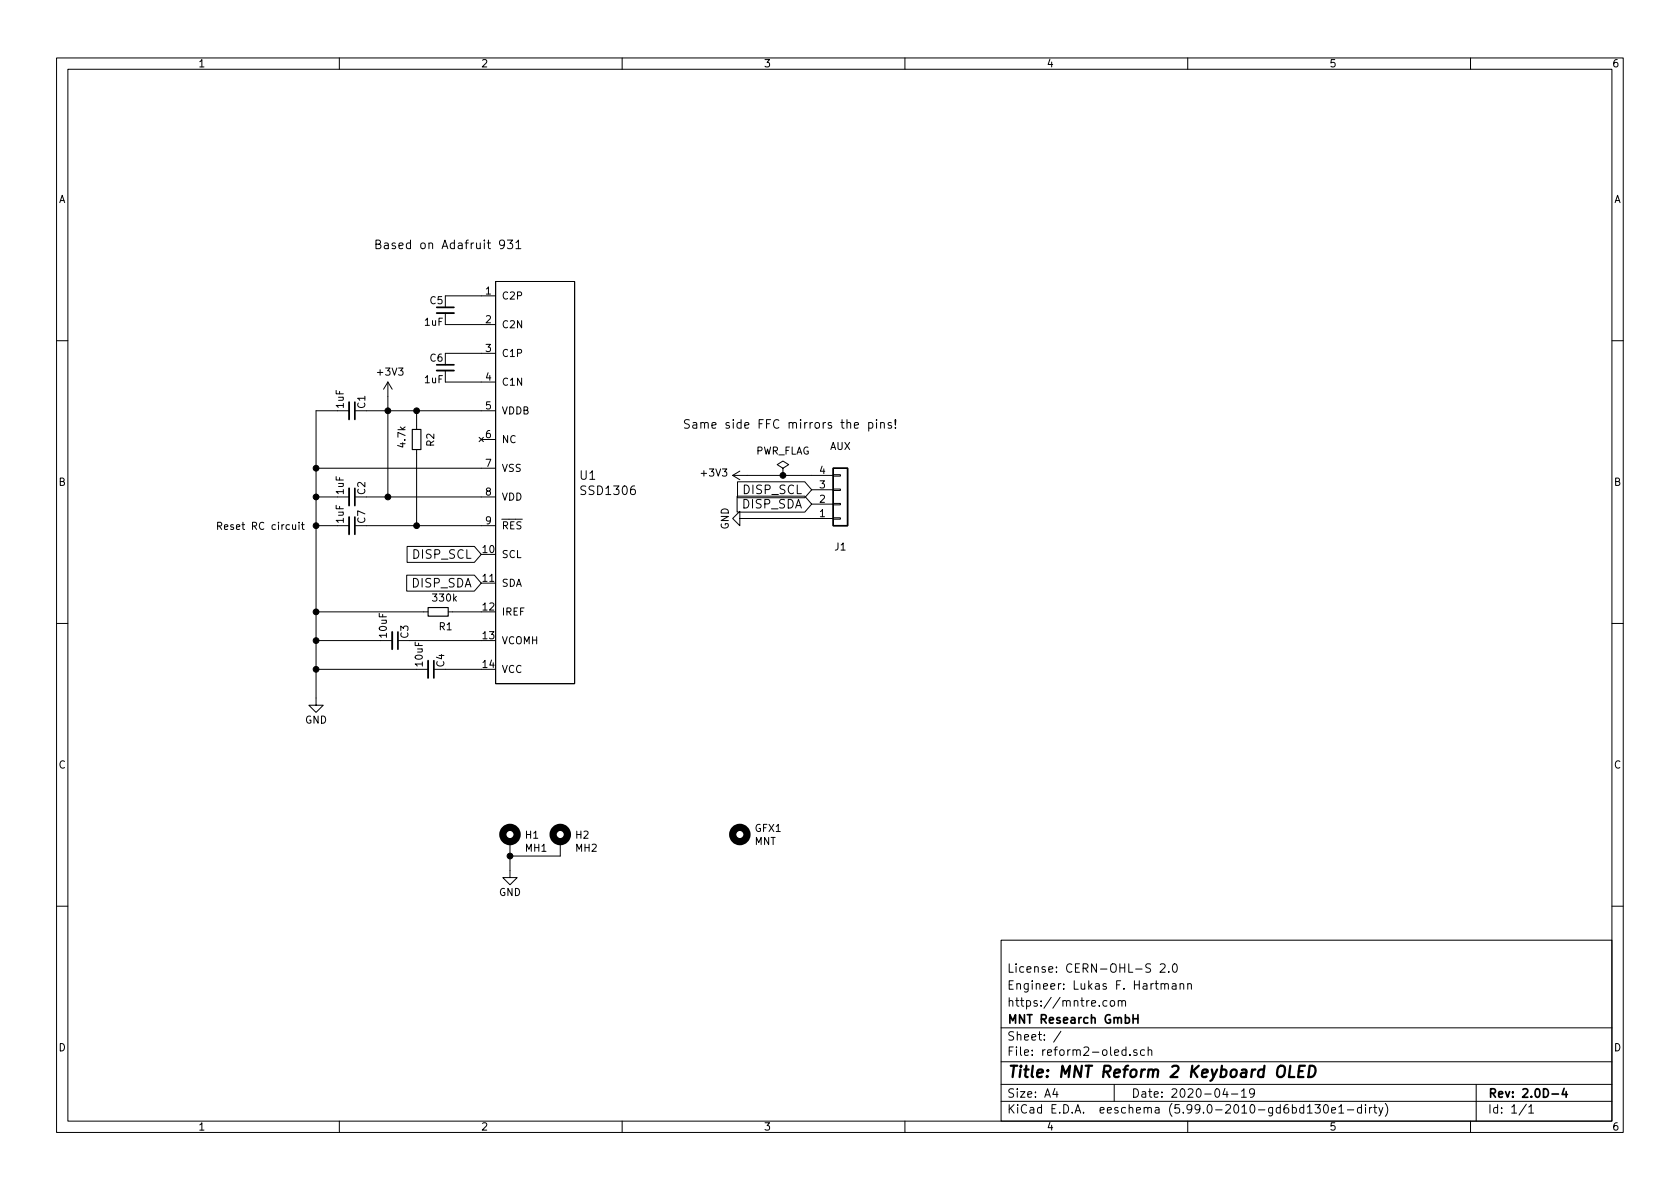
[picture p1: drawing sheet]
<svg xmlns="http://www.w3.org/2000/svg" width="297mm" height="210mm" viewBox="0 0 297 210" stroke-linecap="round" stroke-linejoin="round" font-family="sans-serif">
<g fill="none" stroke="#000" stroke-width=".18">
<path d="M10 10.2h277v190.1h-277zM12 12.2h273v186.1h-273zM60 10.2v2M110 10.2v2M160 10.2v2M210 10.2v2M260 10.2v2M78.7 55.4v2h8.9M78.7 52.3h8.9M87.6 49.8h14v71.1h-14zM89.2 43.1l-.3 .3-.4-.1-.2-.2 .2-.6h.4l.2 .1a1.01 1.01 0 0 1-.3 1.4h-.3M89.7 42.5h.9l-.5 .5 .5 .2v.6l-.2 .2h-.5l-.2-.2"/>
<path d="M91.2 42.9l.5-.4v1.5M91.2 44h.9M10 60.2h2M61.7 72.6h-5.8v52.1h1.2l-1.2 1.3-1.3-1.3h1.3M64.8 72.6h22.8M68.6 67.6l-.8 1.2M68.6 67.6v20.3M68.6 67.6l.7 1.2M73.7 72.6v3.3M73.7 79.5v13.5M78.7 65.5v2.1h8.9M78.7 62.5h8.9"/>
<path d="M84.7 77.3l.8 .8M85.1 77.7h2.5M85.5 77.3l-.8 .8M151.1 75.2l.7-.1-.1-.3-.4-.1-.2 .2v.8h.6M153.6 74.8l.4-.1 .3 .3v.4l-.1 .3h-.6M153.6 74.7v1.5M155 74.2v.1M155 74.7v1M155.7 74.9l.2-.2 .4 .1 .1 .9M155.7 74.7v1M157.6 74.8l-.4-.1-.2 .2 .1 .2 .5 .2v.4h-.6M158.3 75.6v.1"/>
<path d="M158.3 74.2v.9M285 60.2h2M51.7 92.8l.1 .8h.3l.2-.1M52.3 92.8v.8M52.9 92.4v.1M52.9 92.8v.8M53.3 92.8h.5M53.5 92.4v1l.3 .2M55.9 82.8h31.7M55.9 87.9h5.8M55.9 93h5.8M64.8 87.9h22.8"/>
<path d="M64.8 93h22.8M72 96.6h11.9l1.2 1.4-1.2 1.4h-11.9zM129.5 84.1h17.8M129.5 84.1l1.3 .7M130.3 87.7h12l1.2 1.4-1.2 1.5h-12zM130.4 85.2h11.9l1.2 1.4-1.2 1.4h-11.9zM130.8 91.7v-1.3l-1.3 1.3 1.3 1.3v-1.3h16.5M130.8 83.3l-1.3 .8M138.4 82.8l1-.6-1-.7-1 .7 1 .6v1.3M138.4 84.1h.1M143.5 89.1h3.8M143.5 86.6h3.8"/>
<path d="M147.3 83.9h1.3v.3h-1.3zM147.3 86.5h1.3v.2h-1.3zM147.3 89h1.3v.3h-1.3zM147.3 91.6h1.3v.2h-1.3zM10 110.2h2M55.9 108.2h19.8M55.9 113.3h13.4M55.9 118.4h19.8M71.9 101.7h12l1.2 1.4-1.2 1.4h-12zM72.4 113.3h12.7M78.7 118.4h6.4M79.2 108.2h5.9"/>
<path d="M85.1 103.1h2.5M285 110.2h2M90.2 148.8v6.4h1.2l-1.2 1.3-1.3-1.3h1.3M99.1 148.8v2.6h-8.9M10 160.2h2M177 166.3h108v32h-108zM195.7 177l-.4-.1-.3 .3v.4l.1 .3h.6M196.4 177l.4-.1 .3 .3v.4l-.3 .3h-.4l-.1-.3v-.4zM197.7 177.1l.2-.2 .4 .1 .1 .9M197.7 176.9v1M198.4 177.1l.2-.2 .3 .1 .1 .9M205.1 170.6l.6-.2 .2 .2 .1 .3-.9 1h.9"/>
<path d="M205.3 174.1l.2-.2 .4 .1v.9M205.9 174.1l.2-.2 .4 .1 .1 .9M206.6 171.8v.1M207.3 174h.6v.9M207.4 170.6l.2-.2a.81 .81 0 0 1 .6 .7 .81 .81 0 0 1-.3 .8h-.1a.81 .81 0 0 1-.4-1.3zM207.9 174.3l-.5 .1a.29 .29 0 0 0-.2 .2 .29 .29 0 0 0 .2 .3h.5M208.6 174.1l.3-.2 .3 .1 .1 .9M208.6 173.9v1M210 174.1l.2-.2 .4 .1v.9M210 173.9v1M285 160.2h2M60 198.3v2"/>
<path d="M110 198.3v2M160 198.3v2M177 194.8h108M177 191.8h108M177 187.8h108M177 181.8h108M186.5 192.5l-.4 1h1M186.9 193v1M187.6 182.4l-1.3 1.9M197 191.8v3M199.1 185.7l-.5-.1-.2 .3v.4l.1 .3h.6M199.1 185.1v1.5"/>
<path d="M199.8 186.5v.1M201 185.7l-.4-.1-.2 .2 .1 .3 .5 .1v.4h-.6M202.4 185.7l-.5-.1-.3 .3v.4l.2 .3h.6M203 185.8l.2-.2 .4 .1v.9M203 185.1v1.5M210 198.3v2M216.6 192.5l-.4 1h.9M216.9 193v1M217.7 193.5h1.2M219.5 193l.4-.5v1.5M219.5 194h.9M221.8 193.2l-.3 .3h-.3l-.3-.3 .2-.6 .4-.1 .2 .2a.99 .99 0 0 1-.3 1.3h-.3"/>
<path d="M231.1 196.8h.9M232.5 195.3h.9l-.5 .6 .5 .1v.7l-.3 .1h-.4l-.2-.1M234.2 195.4l.2-.1a.81 .81 0 0 1 .5 .7 .81 .81 0 0 1-.3 .8h-.1a.81 .81 0 0 1-.6-.6 .81 .81 0 0 1 .3-.8zM235.4 196.3l.7-.1v-.3l-.5-.1-.2 .2 .1 .8h.6M236.7 195.8l.4-.5v1.5M236.7 196.8h.9M238.2 196.3h1.2M240.7 195.9l-.4-.1-.3 .3v.4l.1 .3h.6M240.7 195.3v1.5M241.4 195.3v.2M241.4 195.8v1M242.1 195.8v1"/>
<path d="M242.6 195.8l-.3 .1-.2 .2M242.9 195.8h.5M243.1 195.3v1.3l.3 .2M243.8 195.8l.3 1M244.5 195.8l-.5 1.4-.2 .1M244.9 195.1a1.72 1.72 0 0 1 0 2.3M260 198.3v2M261 191.8v6.5M269.9 195.3l-1.3 1.9M270.3 195.8l.4-.5v1.5M270.3 196.8h.9"/>
</g>
<g fill="none" stroke="#000" stroke-width=".3">
<path d="M77.2 54.4h3.1M62.7 71.1v3.1M77.2 64.5h3.1M62.7 86.4v3M62.7 91.4v3.1M70.4 111.8v3M76.7 116.8v3.1M200.3 179.4v1.5M201.2 179.4v1.5M200.3 180.1h.9M274.4 193.5h1.2M276.6 192.5l-.4 1h.9"/>
<path d="M276.9 193v1"/>
</g>
<path d="M228.1 188.5l-.2 2h.9M229.6 189.4h.7M230.7 188.5h-.9l-.3 2h1M231.6 188.5h.4a1.08 1.08 0 0 1 .6 1 1.08 1.08 0 0 1-.8 1h-.5z" fill="none" stroke="#000" stroke-width=".4"/>
<g fill="none" stroke="#000" stroke-width="1.3">
<circle cx="90.2" cy="147.6" r="1.27"/>
<circle cx="99.1" cy="147.6" r="1.27"/>
<circle cx="130.8" cy="147.6" r="1.27"/>
</g>
<path d="M147.3 82.8h2.6v10.2h-2.6z" fill="none" stroke="#000" stroke-width=".25"/>
<path d="M72.9 75.9h1.5v3.6h-1.5zM75.7 107.4h3.5v1.6h-3.5z" fill="none" stroke="#000" stroke-width=".2"/>
<path d="M77.2 55.4h3.1M61.7 71.1v3.1M77.2 65.5h3.1M61.7 86.4v3M61.7 91.4v3.1M69.3 111.8v3M75.7 116.8v3.1" fill="none" stroke="#000" stroke-width=".33"/>
<g fill="#000" stroke="#000" stroke-width=".18">
<circle cx="68.6" cy="72.6" r=".51"/>
<circle cx="73.7" cy="72.6" r=".51"/>
<circle cx="55.9" cy="82.8" r=".51"/>
<circle cx="55.9" cy="93" r=".51"/>
<circle cx="55.9" cy="87.9" r=".51"/>
<circle cx="68.6" cy="87.9" r=".51"/>
<circle cx="73.7" cy="93" r=".51"/>
<circle cx="138.4" cy="84.1" r=".51"/>
<circle cx="55.9" cy="118.4" r=".51"/>
<circle cx="55.9" cy="113.3" r=".51"/>
<circle cx="55.9" cy="108.2" r=".51"/>
<circle cx="90.2" cy="151.4" r=".51"/>
</g>
<text font-size="2.8" x="178" y="190.6">Title: MNT Reform 2 Keyboard OLED</text>
<g font-size="2.1">
<text x="66" y="44.1">Based on Adafruit 931</text>
<text x="120.6" y="75.8">Same side FFC mirrors the pins!</text>
<text x="102.6" y="84.8">U1</text>
<text x="103" y="87.5">SSD1306</text>
<text x="131.3" y="89.9">DISP_SDA</text>
<text x="131.5" y="87.4">DISP_SCL</text>
<text x="73.1" y="98.8">DISP_SCL</text>
<text x="72.9" y="103.9">DISP_SDA</text>
<text x="178" y="172">License: CERN-OHL-S 2.0</text>
<text x="178" y="178">https://mntre.com</text>
<text x="178" y="175">Engineer: Lukas F. Hartmann</text>
<text x="178" y="184">Sheet: /</text>
<text x="178" y="181">MNT Research GmbH</text>
<text x="178" y="186.7">File: reform2-oled.sch</text>
<text x="178" y="196.9">KiCad E.D.A. eeschema (5.99.0-2010-gd6bd130e1-dirty)</text>
<text x="178" y="194.1">Size: A4</text>
<text x="200" y="194.1">Date: 2020-04-19</text>
<text x="263" y="194.1">Rev: 2.0D-4</text>
<text x="263" y="196.9">Id: 1/1</text>
</g>
<g font-size="1.8">
<text x="35" y="11.9">1</text>
<text x="85" y="11.9">2</text>
<text x="135" y="11.9">3</text>
<text x="185" y="11.9">4</text>
<text x="235" y="11.9">5</text>
<text x="285" y="11.9">6</text>
<text x="10.3" y="35.9">A</text>
<text x="285.3" y="35.9">A</text>
<text x="76" y="53.8">C5</text>
<text x="85.9" y="52.1">1</text>
<text x="88.6" y="53">C2P</text>
<text x="75.1" y="57.6">1uF</text>
<text x="85.9" y="57.1">2</text>
<text x="88.6" y="58">C2N</text>
<text x="76" y="63.9">C6</text>
<text x="85.9" y="62.2">3</text>
<text x="88.6" y="63.1">C1P</text>
<text x="66.9" y="66.4">+3V3</text>
<text x="75.1" y="67.8">1uF</text>
<text x="85.9" y="67.3">4</text>
<text x="88.6" y="68.2">C1N</text>
<text x="60.8" y="72.2" transform="rotate(-90 60.8 72.2)">1uF</text>
<text x="64.6" y="72.2" transform="rotate(-90 64.6 72.2)">C1</text>
<text x="85.9" y="72.4">5</text>
<text x="85.9" y="77.5">6</text>
<text x="88.6" y="73.3">VDDB</text>
<text x="71.7" y="79" transform="rotate(-90 71.7 79)">4.7k</text>
<text x="76.8" y="78.9" transform="rotate(-90 76.8 78.9)">R2</text>
<text x="85.9" y="82.5">7</text>
<text x="88.6" y="78.4">NC</text>
<text x="88.6" y="83.4">VSS</text>
<text x="133.5" y="80.4">PWR_FLAG</text>
<text x="144.9" y="83.8">4</text>
<text x="146.7" y="79.6">AUX</text>
<text x="10.3" y="85.9">B</text>
<text x="60.8" y="87.4" transform="rotate(-90 60.8 87.4)">1uF</text>
<text x="64.6" y="87.4" transform="rotate(-90 64.6 87.4)">C2</text>
<text x="85.9" y="87.6">8</text>
<text x="88.6" y="88.5">VDD</text>
<text x="124.1" y="84.3">+3V3</text>
<text x="144.9" y="88.9">2</text>
<text x="144.9" y="86.4">3</text>
<text x="285.3" y="85.9">B</text>
<text x="38.1" y="93.7">Reset RC circuit</text>
<text x="60.8" y="92.5" transform="rotate(-90 60.8 92.5)">1uF</text>
<text x="64.6" y="92.5" transform="rotate(-90 64.6 92.5)">C7</text>
<text x="85.9" y="92.7">9</text>
<text x="88.6" y="93.6">RES</text>
<text x="128.8" y="93.7" transform="rotate(-90 128.8 93.7)">GND</text>
<text x="144.9" y="91.4">1</text>
<text x="85.4" y="97.8">10</text>
<text x="88.6" y="98.7">SCL</text>
<text x="147.6" y="97.3">J1</text>
<text x="76.6" y="106.4">330k</text>
<text x="85.4" y="102.9">11</text>
<text x="85.4" y="107.9">12</text>
<text x="88.6" y="103.8">SDA</text>
<text x="68.4" y="112.7" transform="rotate(-90 68.4 112.7)">10uF</text>
<text x="72.2" y="112.8" transform="rotate(-90 72.2 112.8)">C3</text>
<text x="77.7" y="111.4">R1</text>
<text x="85.4" y="113">13</text>
<text x="88.6" y="108.8">IREF</text>
<text x="88.6" y="113.9">VCOMH</text>
<text x="74.7" y="117.8" transform="rotate(-90 74.7 117.8)">10uF</text>
<text x="78.5" y="117.9" transform="rotate(-90 78.5 117.9)">C4</text>
<text x="85.4" y="118.1">14</text>
<text x="88.6" y="119">VCC</text>
<text x="53.9" y="128">GND</text>
<text x="10.3" y="135.9">C</text>
<text x="285.3" y="135.9">C</text>
<text x="92.9" y="148.3">H1</text>
<text x="101.8" y="148.3">H2</text>
<text x="133.4" y="149.4">MNT</text>
<text x="133.5" y="147.1">GFX1</text>
<text x="92.9" y="150.6">MH1</text>
<text x="101.8" y="150.6">MH2</text>
<text x="88.2" y="158.4">GND</text>
<text x="10.3" y="185.9">D</text>
<text x="285.3" y="185.9">D</text>
<text x="35" y="199.9">1</text>
<text x="85" y="199.9">2</text>
<text x="135" y="199.9">3</text>
<text x="185" y="199.9">4</text>
<text x="235" y="199.9">5</text>
<text x="285" y="199.9">6</text>
</g>
</svg>
